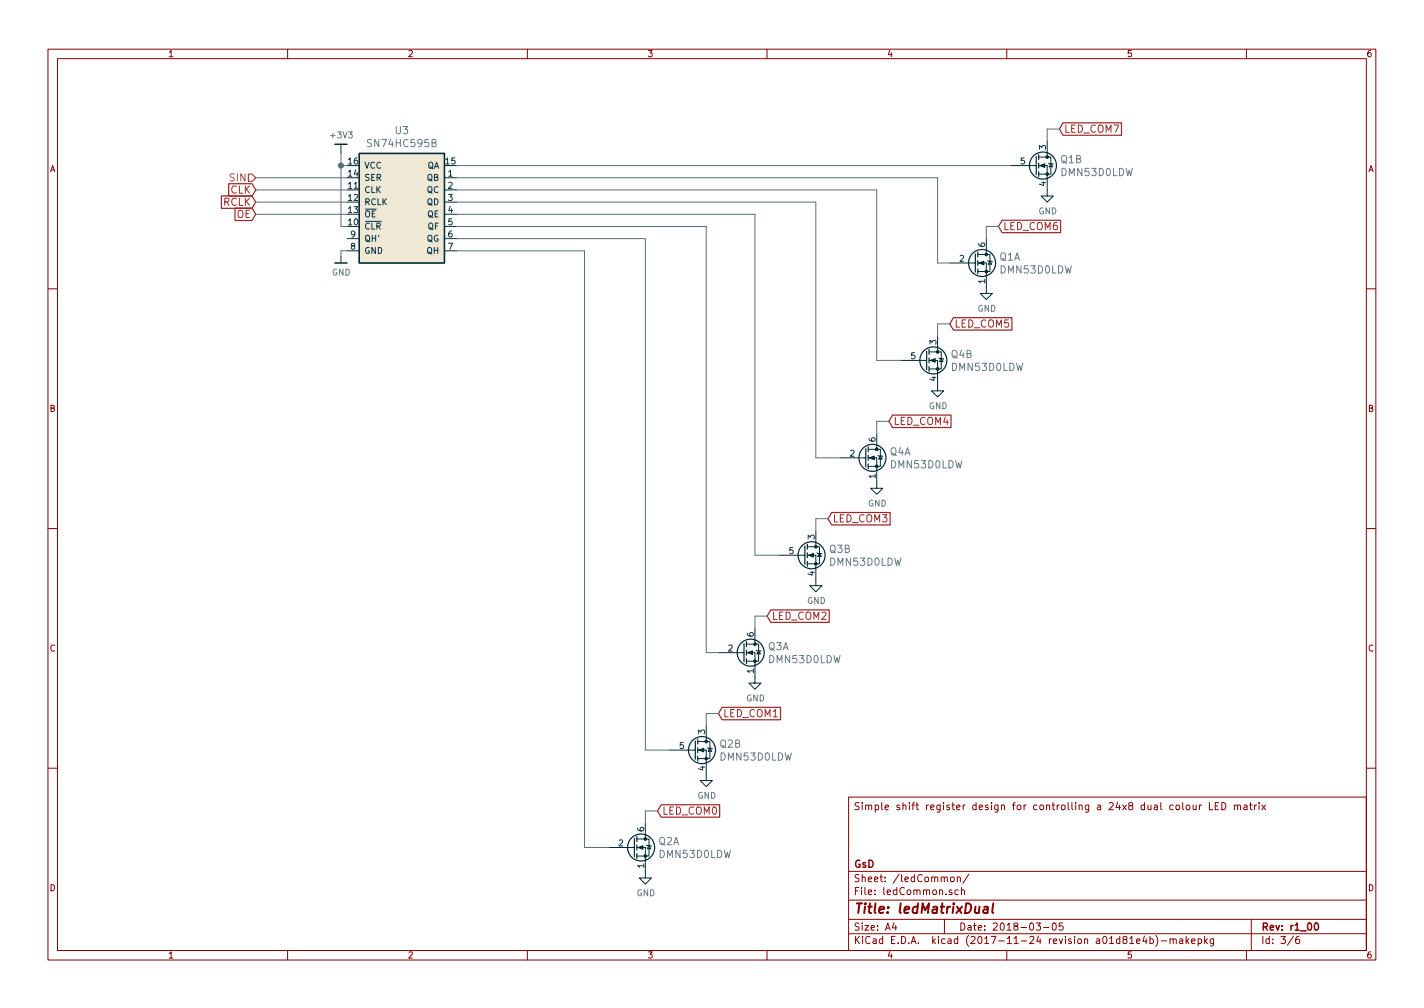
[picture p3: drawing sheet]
EESchema Schematic File Version 4
LIBS:ledMatrixDual-cache
EELAYER 26 0
EELAYER END
$Descr A4 11693 8268
encoding utf-8
Sheet 3 6
Title "ledMatrixDual"
Date "2018-03-05"
Rev "r1_00"
Comp "GsD"
Comment1 ""
Comment2 ""
Comment3 ""
Comment4 "Simple shift register design for controlling a 24x8 dual colour LED matrix"
$EndDescr
$Comp
L ledMatrixDual:SN74HC595B U3
U 1 1
P 3300 1700
F 0 "U3" H 3300 2341 60  0000 C CNN
F 1 "SN74HC595B" H 3300 2235 60  0000 C CNN
F 2 "ledMatrixDual:UQFN-16-1EP_3x3mm_Pitch0.5mm" H 3350 2100 60  0001 C CNN
F 3 "" H 3350 2100 60  0001 C CNN
F 4 "SN74HC595BRWNR" H 0   0   60  0001 C CNN "PN"
F 5 "296-44070-1-ND" H 0   0   60  0001 C CNN "SN-DK"
	1    3300 1700
	1    0    0    -1  
$EndComp
Wire Wire Line
	2800 2100 2800 2050
Wire Wire Line
	2800 2050 2850 2050
Wire Wire Line
	2850 1350 2800 1350
Wire Wire Line
	2800 1250 2800 1850
Wire Wire Line
	2850 1450 2100 1450
Wire Wire Line
	2100 1550 2850 1550
Wire Wire Line
	2100 1650 2850 1650
Wire Wire Line
	2850 1850 2800 1850
Connection ~ 2800 1350
Wire Wire Line
	2100 1750 2850 1750
Text GLabel 2100 1550 0    60   Input ~ 0
CLK
Text GLabel 2100 1650 0    60   Input ~ 0
RCLK
Text GLabel 2100 1750 0    60   Input ~ 0
OE
Text GLabel 5400 6650 2    60   Input ~ 0
LED_COM0
Text GLabel 5900 5850 2    60   Input ~ 0
LED_COM1
Text GLabel 6300 5050 2    60   Input ~ 0
LED_COM2
Text GLabel 6800 4250 2    60   Input ~ 0
LED_COM3
Text GLabel 7300 3450 2    60   Input ~ 0
LED_COM4
Text GLabel 7800 2650 2    60   Input ~ 0
LED_COM5
Text GLabel 8200 1850 2    60   Input ~ 0
LED_COM6
Text GLabel 8700 1050 2    60   Input ~ 0
LED_COM7
Text HLabel 2100 1450 0    60   Input ~ 0
SIN
$Comp
L ledMatrixDual:DMN53D0LDW Q1
U 2 1
P 8550 1350
F 0 "Q1" H 8705 1403 60  0000 L CNN
F 1 "DMN53D0LDW" H 8705 1297 60  0000 L CNN
F 2 "TO_SOT_Packages_SMD:SOT-363_SC-70-6" H 8550 2000 60  0001 C CNN
F 3 "" H 8550 1700 60  0001 C CNN
F 4 "DMN53D0LDW-7" H 8300 1800 60  0001 C CNN "PN"
F 5 "DMN53D0LDW-7DICT-ND" H 8350 1900 60  0001 C CNN "SN-DK"
	2    8550 1350
	1    0    0    -1  
$EndComp
$Comp
L ledMatrixDual:DMN53D0LDW Q1
U 1 1
P 8050 2150
F 0 "Q1" H 8205 2203 60  0000 L CNN
F 1 "DMN53D0LDW" H 8205 2097 60  0000 L CNN
F 2 "TO_SOT_Packages_SMD:SOT-363_SC-70-6" H 8050 2800 60  0001 C CNN
F 3 "" H 8050 2500 60  0001 C CNN
F 4 "DMN53D0LDW-7" H 7800 2600 60  0001 C CNN "PN"
F 5 "DMN53D0LDW-7DICT-ND" H 7850 2700 60  0001 C CNN "SN-DK"
	1    8050 2150
	1    0    0    -1  
$EndComp
Wire Wire Line
	8100 1950 8100 1850
Wire Wire Line
	8100 1850 8200 1850
Wire Wire Line
	8600 1150 8600 1050
Wire Wire Line
	8600 1050 8700 1050
$Comp
L power:GND #PWR07
U 1 1
P 8600 1550
F 0 "#PWR07" H 8600 1300 50  0001 C CNN
F 1 "GND" H 8605 1377 50  0000 C CNN
F 2 "" H 8600 1550 50  0001 C CNN
F 3 "" H 8600 1550 50  0001 C CNN
	1    8600 1550
	1    0    0    -1  
$EndComp
$Comp
L power:GND #PWR08
U 1 1
P 8100 2350
F 0 "#PWR08" H 8100 2100 50  0001 C CNN
F 1 "GND" H 8105 2177 50  0000 C CNN
F 2 "" H 8100 2350 50  0001 C CNN
F 3 "" H 8100 2350 50  0001 C CNN
	1    8100 2350
	1    0    0    -1  
$EndComp
Wire Wire Line
	3750 1350 8300 1350
Wire Wire Line
	3750 1450 7700 1450
Wire Wire Line
	7700 1450 7700 2150
Wire Wire Line
	7700 2150 7800 2150
$Comp
L ledMatrixDual:DMN53D0LDW Q4
U 2 1
P 7650 2950
F 0 "Q4" H 7805 3003 60  0000 L CNN
F 1 "DMN53D0LDW" H 7805 2897 60  0000 L CNN
F 2 "TO_SOT_Packages_SMD:SOT-363_SC-70-6" H 7650 3600 60  0001 C CNN
F 3 "" H 7650 3300 60  0001 C CNN
F 4 "DMN53D0LDW-7" H 7400 3400 60  0001 C CNN "PN"
F 5 "DMN53D0LDW-7DICT-ND" H 7450 3500 60  0001 C CNN "SN-DK"
	2    7650 2950
	1    0    0    -1  
$EndComp
$Comp
L ledMatrixDual:DMN53D0LDW Q4
U 1 1
P 7150 3750
F 0 "Q4" H 7305 3803 60  0000 L CNN
F 1 "DMN53D0LDW" H 7305 3697 60  0000 L CNN
F 2 "TO_SOT_Packages_SMD:SOT-363_SC-70-6" H 7150 4400 60  0001 C CNN
F 3 "" H 7150 4100 60  0001 C CNN
F 4 "DMN53D0LDW-7" H 6900 4200 60  0001 C CNN "PN"
F 5 "DMN53D0LDW-7DICT-ND" H 6950 4300 60  0001 C CNN "SN-DK"
	1    7150 3750
	1    0    0    -1  
$EndComp
Wire Wire Line
	7200 3550 7200 3450
Wire Wire Line
	7200 3450 7300 3450
Wire Wire Line
	7700 2750 7700 2650
Wire Wire Line
	7700 2650 7800 2650
$Comp
L power:GND #PWR021
U 1 1
P 7700 3150
F 0 "#PWR021" H 7700 2900 50  0001 C CNN
F 1 "GND" H 7705 2977 50  0000 C CNN
F 2 "" H 7700 3150 50  0001 C CNN
F 3 "" H 7700 3150 50  0001 C CNN
	1    7700 3150
	1    0    0    -1  
$EndComp
$Comp
L power:GND #PWR022
U 1 1
P 7200 3950
F 0 "#PWR022" H 7200 3700 50  0001 C CNN
F 1 "GND" H 7205 3777 50  0000 C CNN
F 2 "" H 7200 3950 50  0001 C CNN
F 3 "" H 7200 3950 50  0001 C CNN
	1    7200 3950
	1    0    0    -1  
$EndComp
$Comp
L ledMatrixDual:DMN53D0LDW Q3
U 2 1
P 6650 4550
F 0 "Q3" H 6805 4603 60  0000 L CNN
F 1 "DMN53D0LDW" H 6805 4497 60  0000 L CNN
F 2 "TO_SOT_Packages_SMD:SOT-363_SC-70-6" H 6650 5200 60  0001 C CNN
F 3 "" H 6650 4900 60  0001 C CNN
F 4 "DMN53D0LDW-7" H 6400 5000 60  0001 C CNN "PN"
F 5 "DMN53D0LDW-7DICT-ND" H 6450 5100 60  0001 C CNN "SN-DK"
	2    6650 4550
	1    0    0    -1  
$EndComp
$Comp
L ledMatrixDual:DMN53D0LDW Q3
U 1 1
P 6150 5350
F 0 "Q3" H 6305 5403 60  0000 L CNN
F 1 "DMN53D0LDW" H 6305 5297 60  0000 L CNN
F 2 "TO_SOT_Packages_SMD:SOT-363_SC-70-6" H 6150 6000 60  0001 C CNN
F 3 "" H 6150 5700 60  0001 C CNN
F 4 "DMN53D0LDW-7" H 5900 5800 60  0001 C CNN "PN"
F 5 "DMN53D0LDW-7DICT-ND" H 5950 5900 60  0001 C CNN "SN-DK"
	1    6150 5350
	1    0    0    -1  
$EndComp
Wire Wire Line
	6200 5150 6200 5050
Wire Wire Line
	6200 5050 6300 5050
Wire Wire Line
	6700 4350 6700 4250
Wire Wire Line
	6700 4250 6800 4250
$Comp
L power:GND #PWR023
U 1 1
P 6700 4750
F 0 "#PWR023" H 6700 4500 50  0001 C CNN
F 1 "GND" H 6705 4577 50  0000 C CNN
F 2 "" H 6700 4750 50  0001 C CNN
F 3 "" H 6700 4750 50  0001 C CNN
	1    6700 4750
	1    0    0    -1  
$EndComp
$Comp
L power:GND #PWR024
U 1 1
P 6200 5550
F 0 "#PWR024" H 6200 5300 50  0001 C CNN
F 1 "GND" H 6205 5377 50  0000 C CNN
F 2 "" H 6200 5550 50  0001 C CNN
F 3 "" H 6200 5550 50  0001 C CNN
	1    6200 5550
	1    0    0    -1  
$EndComp
$Comp
L ledMatrixDual:DMN53D0LDW Q2
U 2 1
P 5750 6150
F 0 "Q2" H 5905 6203 60  0000 L CNN
F 1 "DMN53D0LDW" H 5905 6097 60  0000 L CNN
F 2 "TO_SOT_Packages_SMD:SOT-363_SC-70-6" H 5750 6800 60  0001 C CNN
F 3 "" H 5750 6500 60  0001 C CNN
F 4 "DMN53D0LDW-7" H 5500 6600 60  0001 C CNN "PN"
F 5 "DMN53D0LDW-7DICT-ND" H 5550 6700 60  0001 C CNN "SN-DK"
	2    5750 6150
	1    0    0    -1  
$EndComp
$Comp
L ledMatrixDual:DMN53D0LDW Q2
U 1 1
P 5250 6950
F 0 "Q2" H 5405 7003 60  0000 L CNN
F 1 "DMN53D0LDW" H 5405 6897 60  0000 L CNN
F 2 "TO_SOT_Packages_SMD:SOT-363_SC-70-6" H 5250 7600 60  0001 C CNN
F 3 "" H 5250 7300 60  0001 C CNN
F 4 "DMN53D0LDW-7" H 5000 7400 60  0001 C CNN "PN"
F 5 "DMN53D0LDW-7DICT-ND" H 5050 7500 60  0001 C CNN "SN-DK"
	1    5250 6950
	1    0    0    -1  
$EndComp
Wire Wire Line
	5300 6750 5300 6650
Wire Wire Line
	5300 6650 5400 6650
Wire Wire Line
	5800 5950 5800 5850
Wire Wire Line
	5800 5850 5900 5850
$Comp
L power:GND #PWR025
U 1 1
P 5800 6350
F 0 "#PWR025" H 5800 6100 50  0001 C CNN
F 1 "GND" H 5805 6177 50  0000 C CNN
F 2 "" H 5800 6350 50  0001 C CNN
F 3 "" H 5800 6350 50  0001 C CNN
	1    5800 6350
	1    0    0    -1  
$EndComp
$Comp
L power:GND #PWR026
U 1 1
P 5300 7150
F 0 "#PWR026" H 5300 6900 50  0001 C CNN
F 1 "GND" H 5305 6977 50  0000 C CNN
F 2 "" H 5300 7150 50  0001 C CNN
F 3 "" H 5300 7150 50  0001 C CNN
	1    5300 7150
	1    0    0    -1  
$EndComp
Wire Wire Line
	7400 2950 7200 2950
Wire Wire Line
	7200 2950 7200 1550
Wire Wire Line
	7200 1550 3750 1550
Wire Wire Line
	3750 1650 6700 1650
Wire Wire Line
	6700 1650 6700 3750
Wire Wire Line
	6700 3750 6900 3750
Wire Wire Line
	3750 1750 6200 1750
Wire Wire Line
	6200 1750 6200 4550
Wire Wire Line
	6200 4550 6400 4550
Wire Wire Line
	3750 1850 5800 1850
Wire Wire Line
	5800 1850 5800 5350
Wire Wire Line
	5800 5350 5900 5350
Wire Wire Line
	3750 1950 5300 1950
Wire Wire Line
	5300 1950 5300 6150
Wire Wire Line
	5300 6150 5500 6150
Wire Wire Line
	3750 2050 4800 2050
Wire Wire Line
	4800 2050 4800 6950
Wire Wire Line
	4800 6950 5000 6950
$Comp
L ledMatrixDual:GND #PWR017
U 1 1
P 2800 2100
F 0 "#PWR017" H 2800 1850 50  0001 C CNN
F 1 "GND" H 2803 1974 50  0000 C CNN
F 2 "" H 2700 1750 50  0001 C CNN
F 3 "" H 2800 2100 50  0001 C CNN
	1    2800 2100
	1    0    0    -1  
$EndComp
$Comp
L ledMatrixDual:+3V3 #PWR018
U 1 1
P 2800 1250
F 0 "#PWR018" H 2800 1100 50  0001 C CNN
F 1 "+3V3" H 2803 1401 50  0000 C CNN
F 2 "" H 2800 1250 50  0001 C CNN
F 3 "" H 2800 1250 50  0001 C CNN
	1    2800 1250
	1    0    0    -1  
$EndComp
$EndSCHEMATC
